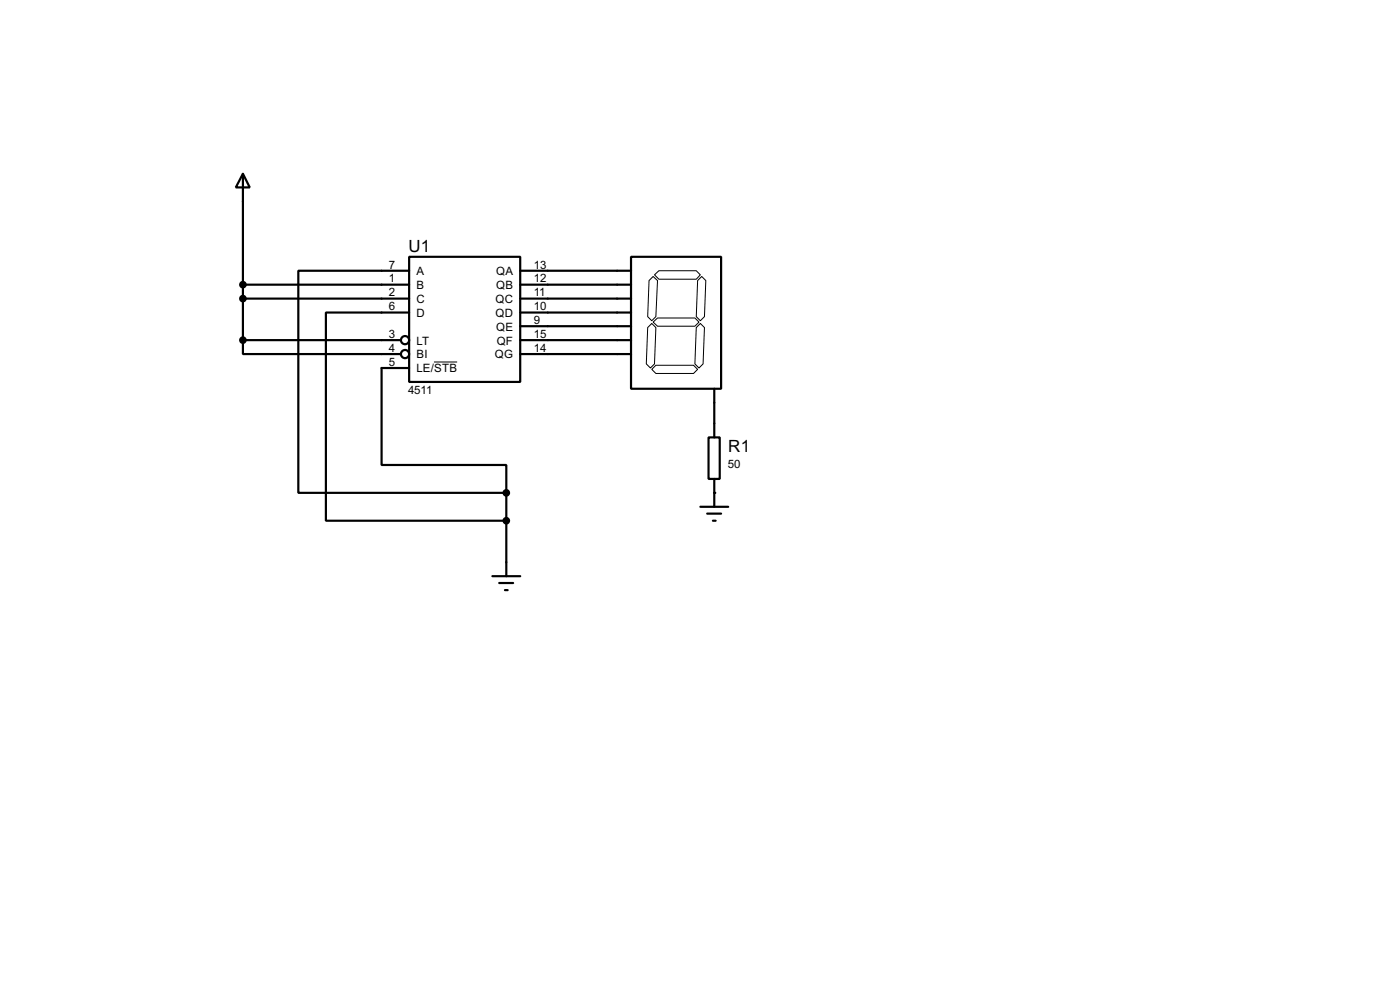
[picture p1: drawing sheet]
<svg xmlns="http://www.w3.org/2000/svg" width="256mm" height="180mm" viewBox="0 0 256 180" stroke-linecap="round" stroke-linejoin="round" font-family="sans-serif">
<g fill="none" stroke="#000" stroke-width=".4">
<path d="M44.5 31.8l1.3 2.5h-2.6zM44.5 31.8v30.5M44.5 52.1h30.5M44.5 54.7h30.5M75 47h20.3v22.9h-20.3zM75 57.2h-15.3v38.1h33.1M75 49.6h-20.3v40.6h38.1M95.3 49.6h20.3M95.3 52.1h20.3M95.3 54.7h20.3M95.3 57.2h20.3M95.3 59.7h20.3"/>
<path d="M115.6 47h16.5v24.2h-16.5zM44.5 62.3v2.5h29M44.5 62.3h29M75 67.4h-5.1v17.7h22.9v5.1M95.3 62.3h20.3M95.3 64.8h20.3M130.9 71.2v8.9M92.8 90.2v15.3M128.3 92.8h5.1M129.6 94h2.5M129.8 80.1h2.1v7.6h-2.1zM130.6 95.3h.5"/>
<path d="M130.9 87.7v5.1M90.2 105.5h5.1M91.5 106.7h2.5M92.5 108h.5"/>
<circle cx="74.2" cy="62.3" r=".75"/>
<circle cx="74.2" cy="64.8" r=".75"/>
</g>
<circle cx="130.9" cy="90.2" r=".2" fill="#000"/>
<path d="M118.7 60l.7-.8 .8 .8-.3 6.6-.7 .8-.8-.8zM118.9 51.4l.8-.8 .8 .8-.3 6.6-.8 .7-.7-.7zM119.7 59l.8-.8h6.8l.8 .8-.8 .7h-6.8zM119.9 50.3l.8-.7h6.9l.7 .7-.7 .8h-6.9zM127.6 60l.7-.8 .8 .8-.3 6.6-.7 .8-.8-.8zM127.8 51.4l.8-.8 .7 .8-.2 6.6-.8 .7-.7-.7zM79.5 66.3h4.3M119.4 67.6l.8-.7h6.9l.7 .7-.7 .8h-6.9z" fill="none" stroke="#000" stroke-width=".18"/>
<g fill="#000" stroke="#000" stroke-width=".4">
<circle cx="44.5" cy="54.7" r=".5"/>
<circle cx="44.5" cy="52.1" r=".5"/>
<circle cx="44.5" cy="62.3" r=".5"/>
<circle cx="92.7" cy="95.3" r=".5"/>
<circle cx="92.7" cy="90.2" r=".5"/>
</g>
<g font-size="3.5">
<text x="74.8" y="46.2">U1</text>
<text x="133.4" y="82.8">R1</text>
</g>
<g font-size="2.4">
<text x="71.3" y="49.2">7</text>
<text x="71.3" y="51.7">1</text>
<text x="76.3" y="50.4">A</text>
<text x="76.3" y="52.9">B</text>
<text x="90.9" y="50.4">QA</text>
<text x="90.9" y="52.9">QB</text>
<text x="97.8" y="49.2">13</text>
<text x="97.8" y="51.7">12</text>
<text x="71.3" y="54.3">2</text>
<text x="71.3" y="56.8">6</text>
<text x="76.3" y="55.4">C</text>
<text x="76.3" y="58">D</text>
<text x="90.8" y="55.4">QC</text>
<text x="90.8" y="58">QD</text>
<text x="97.8" y="54.3">11</text>
<text x="97.8" y="56.8">10</text>
<text x="97.8" y="59.3">9</text>
<text x="71.3" y="61.9">3</text>
<text x="71.3" y="64.4">4</text>
<text x="76.3" y="63.1">LT</text>
<text x="76.3" y="65.6">BI</text>
<text x="90.6" y="65.6">QG</text>
<text x="90.9" y="60.5">QE</text>
<text x="91" y="63.1">QF</text>
<text x="97.8" y="61.9">15</text>
<text x="97.8" y="64.4">14</text>
<text x="71.3" y="67">5</text>
<text x="76.3" y="68.1">LE/STB</text>
<text x="74.8" y="72.1">4511</text>
<text x="133.4" y="85.7">50</text>
</g>
</svg>
